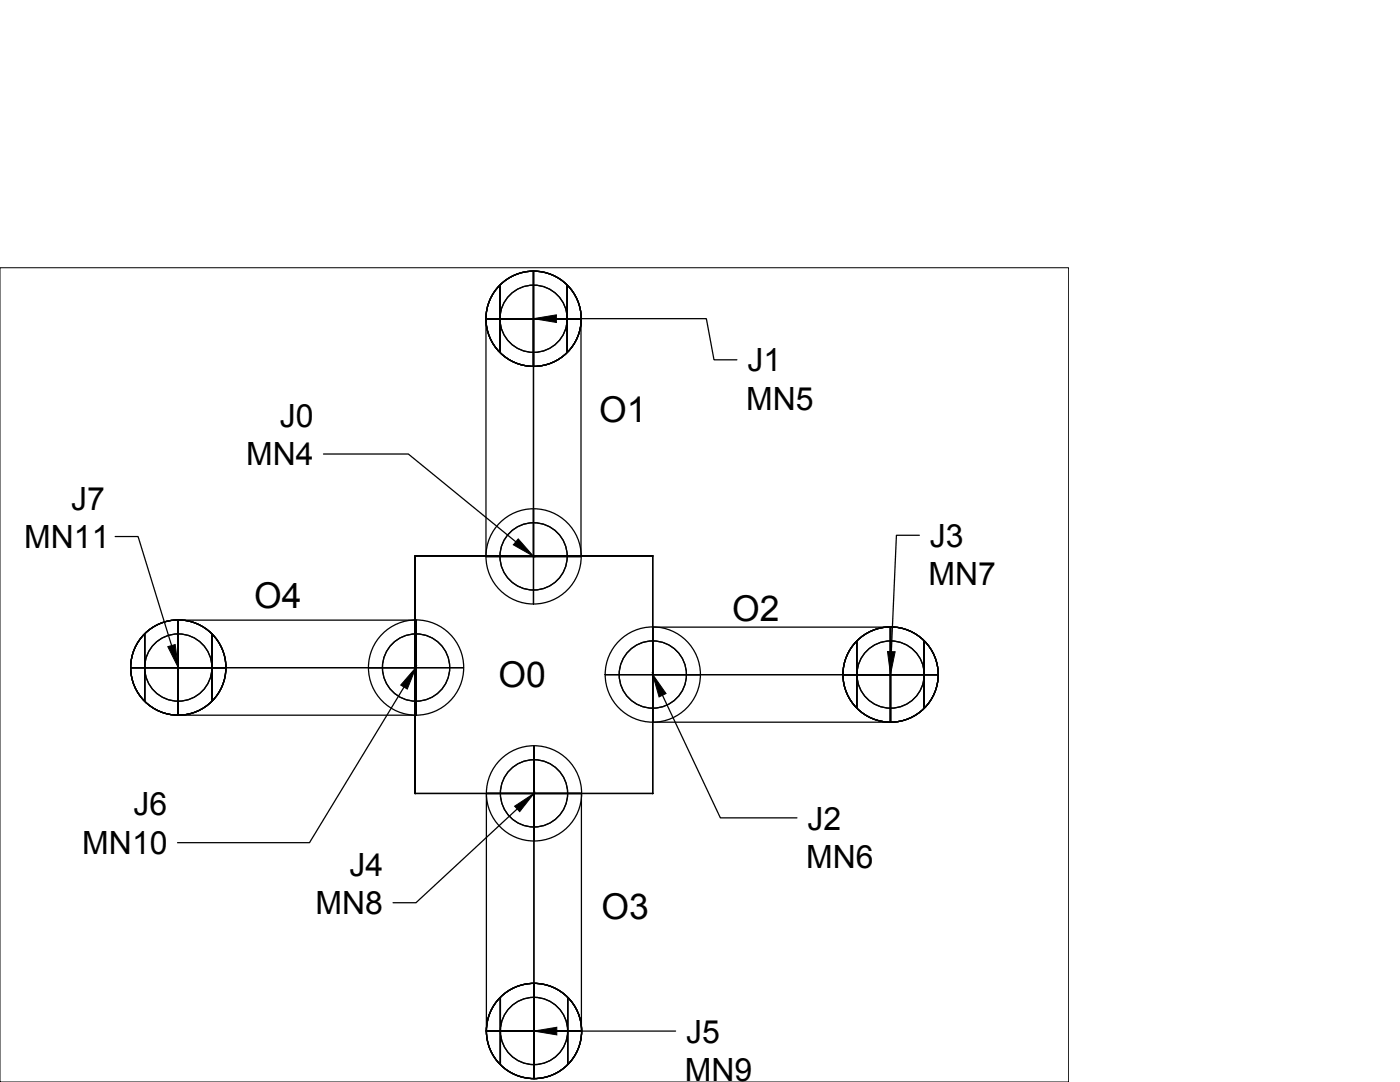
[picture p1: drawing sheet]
<svg xmlns="http://www.w3.org/2000/svg" width="279mm" height="216mm" viewBox="0 0 279 216" stroke-linecap="round" stroke-linejoin="round" font-family="sans-serif">
<!-- layer: 0 -->
<g fill="none" stroke="#000" stroke-width=".25">
<path d="M99.8 56.9v13.4zM106.5 54.1v9.5h-9.5h9.5v9.5v-9.5h9.5h-9.5zM106.5 54.1h.1M106.5 54.1v19zM113.2 56.9v13.4zM97 63.6h19zM97 63.6h.1M97 63.6h19M97 63.6v47.4M106.5 73.1h.1M106.5 63.6v47.4M111 63.6h30l1.5 8.2h4.6"/>
<path d="M116 63.6v47.4M64.6 90.6h16.9l21.5 17.5M23 107.1h4.6l6.6 21.7M82.8 110.9h47.5h-47.5v47.4h47.5h-47.5zM97 111h19zM106.5 101.6v9.4h-9.5h9.5v9.5v-9.5h9.5h-9.5zM130.3 110.9v47.4v-47.4M183.5 106.8h-4.6l-1 23.2M26.1 133.2h9.5v9.5v-9.5h9.5h-9.5v-9.5v9.5zM26.1 133.2h.1M26.1 133.2h19M26.1 133.2a9.5 9.5 0 0 0 9.5 9.5 9.5 9.5 0 0 0 9.5-9.5"/>
<path d="M26.1 133.2a9.5 9.5 0 0 1 9.5-9.5 9.5 9.5 0 0 1 9.5 9.5M28.9 126.5v13.4zM35.6 123.7v19zM35.6 123.7h.1M35.6 133.2h47.4M35.6 123.7h47.4M42.3 126.5v13.4zM80.6 137.1l-18.8 31h-26.4M83 123.7v19zM83 123.7v9.5h-9.5h9.5v9.5v-9.5h9.5h-9.5zM130.3 125.1v19zM130.3 125.1v9.5h-9.5h9.5v9.5v-9.5h9.4h-9.4z"/>
<path d="M130.3 134.6h47.4M130.3 125.1h47.4M132.2 138.7l11.6 24.5h15.2M168.2 134.6h9.5v9.5v-9.5h9.5h-9.5v-9.5v9.5zM168.2 134.6h.1M168.2 134.6h19zM171 127.9v13.4zM177.7 125.1v19zM177.7 125.1h.1M184.4 127.9v13.4zM35.6 142.7h.1M35.6 142.7h47.4"/>
<path d="M97.1 158.3h18.9zM97.1 158.3v47.4M106.6 148.8v9.5h-9.5h9.5v9.5v-9.5h9.4h-9.4zM106.6 158.3v47.4M116 158.3v47.4M130.3 144.1h47.4M177.7 144.1h.1M103.2 161.4l-20.2 18.7h-4.6M99.9 199.1v13.3zM106.6 196.3v9.4h-9.5h9.5v9.5v-9.5h9.4h-9.4zM106.6 196.3h.1M106.6 196.3v18.9z"/>
<path d="M113.3 199.1v13.3zM97.1 205.7h18.9zM97.1 205.7h.1M97.1 205.7h18.9M106.6 215.2h.1M111.1 205.7h23.7"/>
<circle cx="106.5" cy="63.6" r="6.7"/>
<circle cx="106.5" cy="63.6" r="9.5"/>
<circle cx="106.5" cy="111" r="6.7"/>
<circle cx="106.5" cy="111" r="9.5"/>
<circle cx="35.6" cy="133.2" r="6.7"/>
<circle cx="35.6" cy="133.2" r="9.5"/>
<circle cx="83" cy="133.2" r="6.7"/>
<circle cx="83" cy="133.2" r="9.5"/>
<circle cx="130.3" cy="134.6" r="6.7"/>
<circle cx="130.3" cy="134.6" r="9.5"/>
<circle cx="177.7" cy="134.6" r="6.7"/>
<circle cx="177.7" cy="134.6" r="9.5"/>
<circle cx="106.6" cy="158.3" r="6.7"/>
<circle cx="106.6" cy="158.3" r="9.5"/>
<circle cx="106.6" cy="205.7" r="6.7"/>
<circle cx="106.6" cy="205.7" r="9.5"/>
</g>
<g fill="#000" stroke="#000" stroke-width=".2">
<path d="M106.5 63.6l4.5-.8v1.5zM82.8 110.9h.1zM103.4 107.5l3.1 3.5-4.1-2.3zM130.2 110.9h.1v.1zM33.5 129l1.5-.4 .6 4.6zM83 133.2l-1.7 4.3-1.3-.8zM130.2 125.1h.1zM130.3 134.6l2.6 3.8-1.4 .7zM177.1 130h1.5l-.9 4.6zM102.7 160.9l3.9-2.6-2.9 3.7zM106.6 205.7l4.5-.7v1.5z"/>
<circle cx="97" cy="111" r=".07"/>
<circle cx="82.9" cy="158.3" r=".07"/>
<circle cx="83" cy="142.7" r=".07"/>
<circle cx="116" cy="158.3" r=".07"/>
<circle cx="130.3" cy="158.3" r=".07"/>
</g>
<path d="M0 53.4h213.3v162.5h-213.3z" fill="none" stroke="#000" stroke-width=".2"/>
<g font-size="7.1">
<text x="119.5" y="84.2">O1</text>
<text x="50.7" y="121.3">O4</text>
<text x="146.1" y="124">O2</text>
<text x="99.5" y="137.1">O0</text>
<text x="120" y="183.3">O3</text>
</g>
<g font-size="6.4">
<text x="149.2" y="74.1">J1</text>
<text x="148.9" y="81.7">MN5</text>
<text x="55.8" y="85.3">J0</text>
<text x="49.1" y="92.9">MN4</text>
<text x="14.2" y="101.7">J7</text>
<text x="4.8" y="109.3">MN11</text>
<text x="185.6" y="109.1">J3</text>
<text x="185.3" y="116.8">MN7</text>
<text x="26.7" y="162.7">J6</text>
<text x="161.2" y="165.5">J2</text>
<text x="16.4" y="170.3">MN10</text>
<text x="160.9" y="173.1">MN6</text>
<text x="69.7" y="174.7">J4</text>
<text x="62.9" y="182.3">MN8</text>
<text x="136.9" y="208">J5</text>
<text x="136.7" y="215.6">MN9</text>
</g>
</svg>
